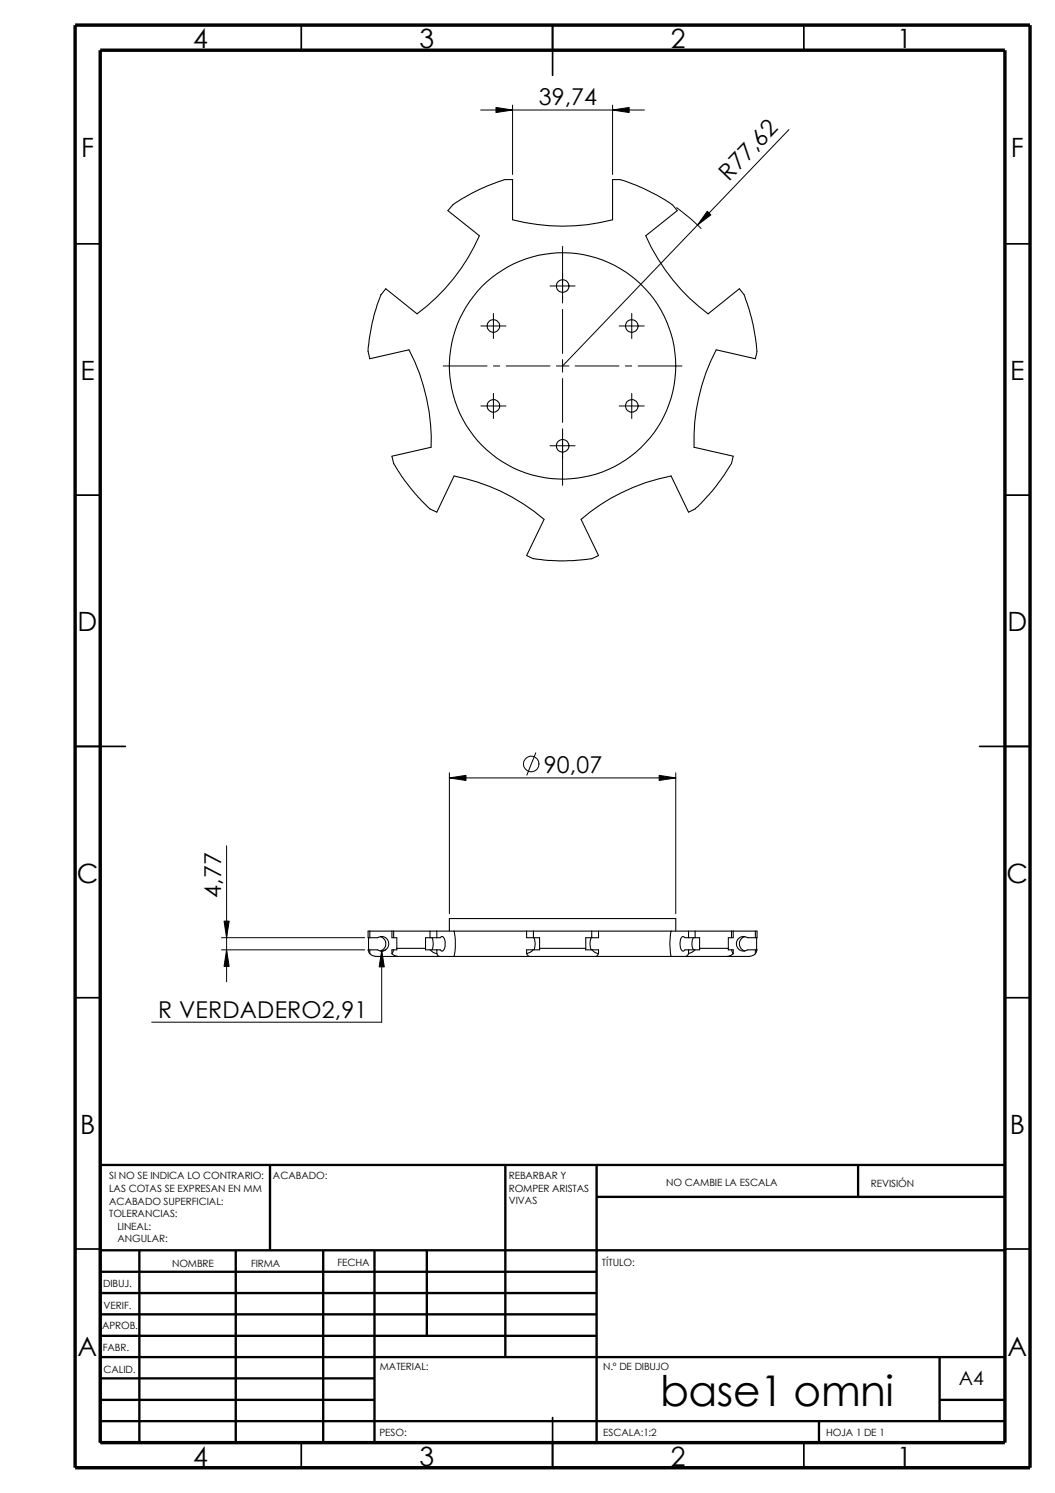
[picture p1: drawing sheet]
<svg xmlns="http://www.w3.org/2000/svg" width="210mm" height="297mm" viewBox="0 0 210 297" stroke-linecap="round" stroke-linejoin="round" font-family="sans-serif">
<g fill="none" stroke="#000" stroke-width=".34">
<path d="M59.9 5v5M109.9 5v10M159.9 5v5M14.9 48.5h5M199.9 48.5h5M14.9 98.5h5M199.9 98.5h5M14.9 148.5h10M194.9 148.5h10M14.9 198.5h5M199.9 198.5h5M14.9 248.5h5"/>
<path d="M199.9 248.5h5M59.9 287v5M109.9 282v10M159.9 287v5"/>
</g>
<g fill="none" stroke="#000" stroke-width=".47">
<path d="M53.7 231.8v17M100.5 231.8v38.2M118.7 231.8v55.2M118.7 238.1h81.2M170.7 231.8v6.3M199.9 231.8h-180v55.2M19.9 253h98.8M19.9 257.3h98.8M19.9 248.8h180M27.7 248.8v38.2M46.9 248.8v38.2M64.3 248.8v38.2"/>
<path d="M74.5 248.8v38.2M84.9 248.8v17M19.9 261.5h98.8M19.9 265.8h98.8M19.9 278.5h54.6M19.9 274.2h54.6M19.9 270h180M186.9 278.5h13M186.9 270v12.7M19.9 282.7h180M162.9 282.7v4.3"/>
</g>
<path d="M14.9 5h190v287h-190zM19.9 10h180v277h-180z" fill="none" stroke="#000" stroke-width=".68" stroke-linecap="butt"/>
<g fill="none" stroke="#000" stroke-width=".21">
<path d="M75.8 58.6a39.1 39.1 0 0 0-2.6 11.3l.4 1.5 7.8-1.8a39.2 39.2 0 0 1 4.4 19.4l-7.8 1.8 .3 1.4M133.8 40.8a38.9 38.9 0 0 0-10.4-5.1h-1.5v8a39.6 39.6 0 0 1-19.9 0v-8a7.7 7.7 0 0 0-3.5 .7 36.2 36.2 0 0 0-8.4 4.4l-1 1.1 6.3 5a38.7 38.7 0 0 1-12.4 15.5l-6.2-5-1 1.2M133.8 40.8l.9 1.1-6.2 5a39.2 39.2 0 0 0 12.4 15.5l6.2-5a6.3 6.3 0 0 1 1.6 3 38.5 38.5 0 0 1 1.9 9.5M150.6 69.9l-.3 1.5-7.8-1.8a39.2 39.2 0 0 0-4.4 19.4l7.8 1.8a7 7 0 0 1-1.4 3 36.4 36.4 0 0 1-6.2 7.5l-1.3 .6-3.5-7.2a38.9 38.9 0 0 0-17.9 8.6l3.5 7.2a8.6 8.6 0 0 1-3.7 .9 36.2 36.2 0 0 1-9.1-.2l-.2-.1M78.3 92.2a39 39 0 0 0 7.3 9.1l1.3 .6 3.4-7.2a38.5 38.5 0 0 1 17.9 8.6l-3.4 7.2 1.3 .7M73.3 186.6l.1 2.4M73.6 189.7l-.4-.7h1.9a1.43 1.43 0 0 0 2.3-1.2 1.43 1.43 0 0 0-2.3-1.2h-1.9v-1.3h77.4v1.3h-1.8a1.45 1.45 0 0 0-2.3 1.2 1.45 1.45 0 0 0 2.3 1.2h1.8l-.3 .7M73.6 189.7l.4 .4 .8 .2h30.4M73.6 185.3v1.3M73.6 189v.7M75.6 186.4a1.46 1.46 0 0 1 1.2 1.4 1.46 1.46 0 0 1-1.2 1.4M78 189.7l.6 .5 .6 .1"/>
<path d="M78 185.3v1.3h1v2.4h-1v.7M78.3 189l-.3 .7M78.3 185.3v1.3M79 188.7h5.7M84.7 186.6h2.9l.4-.3 .3 .2a2.47 2.47 0 0 1 .1 2.3l-.3 .3a.33 .33 0 0 1-.5-.1h-2.9zM85.6 185.3v1.3M85.6 189l.6 .5 .7 .2M85.9 186.6a2.95 2.95 0 0 1 0 2.4M86.9 189.7l.2 .4 .3 .2M86.9 185.3v1.3M86.9 189v.7M89.4 185.3v-2.5h45.1v2.5"/>
<path d="M90.3 185.3l.3 1.8v2l-.3 1.2M104.8 189.7l.5 .6h13.2l.6-.6M104.8 185.3v1.3h2.6v2.4h-2.6v.7M106 189l-.5 .5-.7 .2M106.1 185.3v1.3M106.2 186.6a2.95 2.95 0 0 1 0 2.4M107.4 188.7h9.1M116.5 188.7v.3h2.6v.7M117.6 186.6a2.95 2.95 0 0 0 0 2.4M117.7 185.3v1.3M117.8 189a1.87 1.87 0 0 0 1.3 .7M119.1 185.3v1.3h-2.6v2.1"/>
<path d="M133.5 185.3a12.6 12.6 0 0 0 0 5M135.6 186.5l.2-.2 .5 .3h2.9v2.4h-2.9a.36 .36 0 0 1-.4 .2 .36 .36 0 0 1-.3-.2 2.75 2.75 0 0 1 0-2.5zM137 189.7l-.6 .6M137 185.3v1.3M137 189v.7M137.9 186.6a2.95 2.95 0 0 0 0 2.4M138.3 189l-.7 .5-.6 .2M138.3 185.3v1.3M139.2 188.7h5.7M145.5 185.3v1.3M145.6 189l.3 .7M145.9 189.7l-.4 .4-.8 .2"/>
<path d="M145.9 185.3v1.3h-1v2.4h1v.7M148.2 186.4a1.46 1.46 0 0 0-1.1 1.4 1.46 1.46 0 0 0 1.1 1.4M150.3 189.7l-.7 .5-.5 .1h-30.5M150.3 185.3v1.3M150.3 189v.7M150.5 186.6v2.4"/>
<circle cx="111.9" cy="56.9" r="1.26"/>
<circle cx="98.1" cy="64.8" r="1.25"/>
<circle cx="111.9" cy="72.8" r="22.5"/>
<circle cx="125.7" cy="64.9" r="1.26"/>
<circle cx="98.2" cy="80.7" r="1.24"/>
<circle cx="111.9" cy="88.7" r="1.26"/>
<circle cx="125.7" cy="80.8" r="1.25"/>
</g>
<g fill="none" stroke="#000" stroke-width=".2">
<path d="M95.6 21.9h32.6M98.7 21.4l3.3 .5-3.3 .5zM102 20.9v13.8M121.9 21.9l3.3-.5v1zM121.9 20.9v13.8M157 25.8l-45.1 47M109.4 56.9h5M111.9 49v11.3M134.6 41.3l2.6 2 2.3 2.2M140.7 42l.7 .8-2.6 2zM88.2 72.8h8.7M95.7 64.9h5"/>
<path d="M98.2 62.4v5M98.2 78.3v5M98.2 72.8h1.2M100.7 72.8h8.7M110.7 72.8h2.5M111.9 61.6v8.7M111.9 71.5v2.5M111.9 75.3v8.7M114.4 72.8h8.7M123.2 64.9h5M124.4 72.8h1.3M125.7 62.4v5"/>
<path d="M125.7 78.3v5M127 72.8h8.7M95.7 80.8h5M109.4 88.7h5M111.9 85.3v11.3M123.2 80.8h5M89.4 154.8l3.3-.5v1zM89.4 154.8h45.1M89.4 153.8v28M106.6 149.8l-1.8 4.4M131.1 154.3l3.4 .5-3.4 .5zM134.5 153.8v28"/>
<path d="M45.1 168.3v27M44.1 186.6h28.5M44.1 189h28.5M44.6 183.3h1l-.5 3.3zM45.1 189l.5 3.3h-1zM75.9 189.1l.6 3.3h-1.1zM75.9 189.1v14.3h-45.7M76.7 188.8v.2l-.8 .2"/>
<circle cx="105.7" cy="152" r="1.55"/>
</g>
<path d="M98.7 21.4l3.3 .5-3.3 .5zM121.9 21.9l3.3-.5v1zM140.7 42l.7 .8-2.6 2zM89.4 154.8l3.3-.5v1zM131.1 154.3l3.4 .5-3.4 .5zM44.6 183.3h1l-.5 3.3zM45.1 189l.5 3.3h-1zM75.9 189.1l.6 3.3h-1.1z" fill="#000"/>
<text font-size="8.4" x="131.4" y="279.7">base1 omni</text>
<g font-size="5.3">
<text x="38.4" y="9.6">4</text>
<text x="83.4" y="9.6">3</text>
<text x="133.5" y="9.6">2</text>
<text x="178.5" y="9.6">1</text>
<text x="16.1" y="31.3">F</text>
<text x="201.1" y="31.3">F</text>
<text x="16" y="75.6">E</text>
<text x="201" y="75.6">E</text>
<text x="15.5" y="125.6">D</text>
<text x="200.4" y="125.6">D</text>
<text x="15.3" y="175.6">C</text>
<text x="200.3" y="175.6">C</text>
<text x="15.9" y="225.6">B</text>
<text x="200.9" y="225.6">B</text>
<text x="15.5" y="269.8">A</text>
<text x="200.4" y="269.8">A</text>
<text x="38.4" y="291.6">4</text>
<text x="83.4" y="291.6">3</text>
<text x="133.5" y="291.6">2</text>
<text x="178.5" y="291.6">1</text>
</g>
<g font-size="4.6">
<text x="107.2" y="21">39,74</text>
<text x="145" y="36.1" transform="rotate(-46 145 36.1)">R77,62</text>
<text x="108.2" y="153.8">90,07</text>
<text x="44" y="178.6" transform="rotate(-90 44 178.6)">4,77</text>
<text x="31.5" y="202.4">R VERDADERO2,91</text>
</g>
<text font-size="3.9" x="190.8" y="275.5">A4</text>
<g font-size="2">
<text x="21.7" y="234.7">SI NO SE INDICA LO CONTRARIO:</text>
<text x="21.7" y="237.2">LAS COTAS SE EXPRESAN EN MM</text>
<text x="21.7" y="239.6">ACABADO SUPERFICIAL:</text>
<text x="54.3" y="234.7">ACABADO:</text>
<text x="101.2" y="239.6">VIVAS</text>
<text x="101.2" y="234.6">REBARBAR Y</text>
<text x="101.2" y="237.1">ROMPER ARISTAS</text>
<text x="132.5" y="236">NO CAMBIE LA ESCALA</text>
<text x="173.3" y="236.2">REVISIÓN</text>
<text x="21.7" y="242.1">TOLERANCIAS:</text>
<text x="23.4" y="244.6">LINEAL:</text>
<text x="23.4" y="247.1">ANGULAR:</text>
<text x="67.1" y="252">FECHA</text>
<text x="119.8" y="252">TÍTULO:</text>
<text x="20.5" y="256.1">DIBUJ.</text>
<text x="34.2" y="252.1">NOMBRE</text>
<text x="50" y="252">FIRMA</text>
<text x="20.6" y="260.4">VERIF.</text>
<text x="20.3" y="264.5">APROB.</text>
<text x="20.4" y="268.8">FABR.</text>
<text x="20.6" y="273.2">CALID.</text>
<text x="75.6" y="272.6">MATERIAL:</text>
<text x="120" y="272.6">N.º DE DIBUJO</text>
<text x="75.5" y="285.6">PESO:</text>
<text x="120" y="285.7">ESCALA:1:2</text>
<text x="164.4" y="285.7">HOJA 1 DE 1</text>
</g>
</svg>
